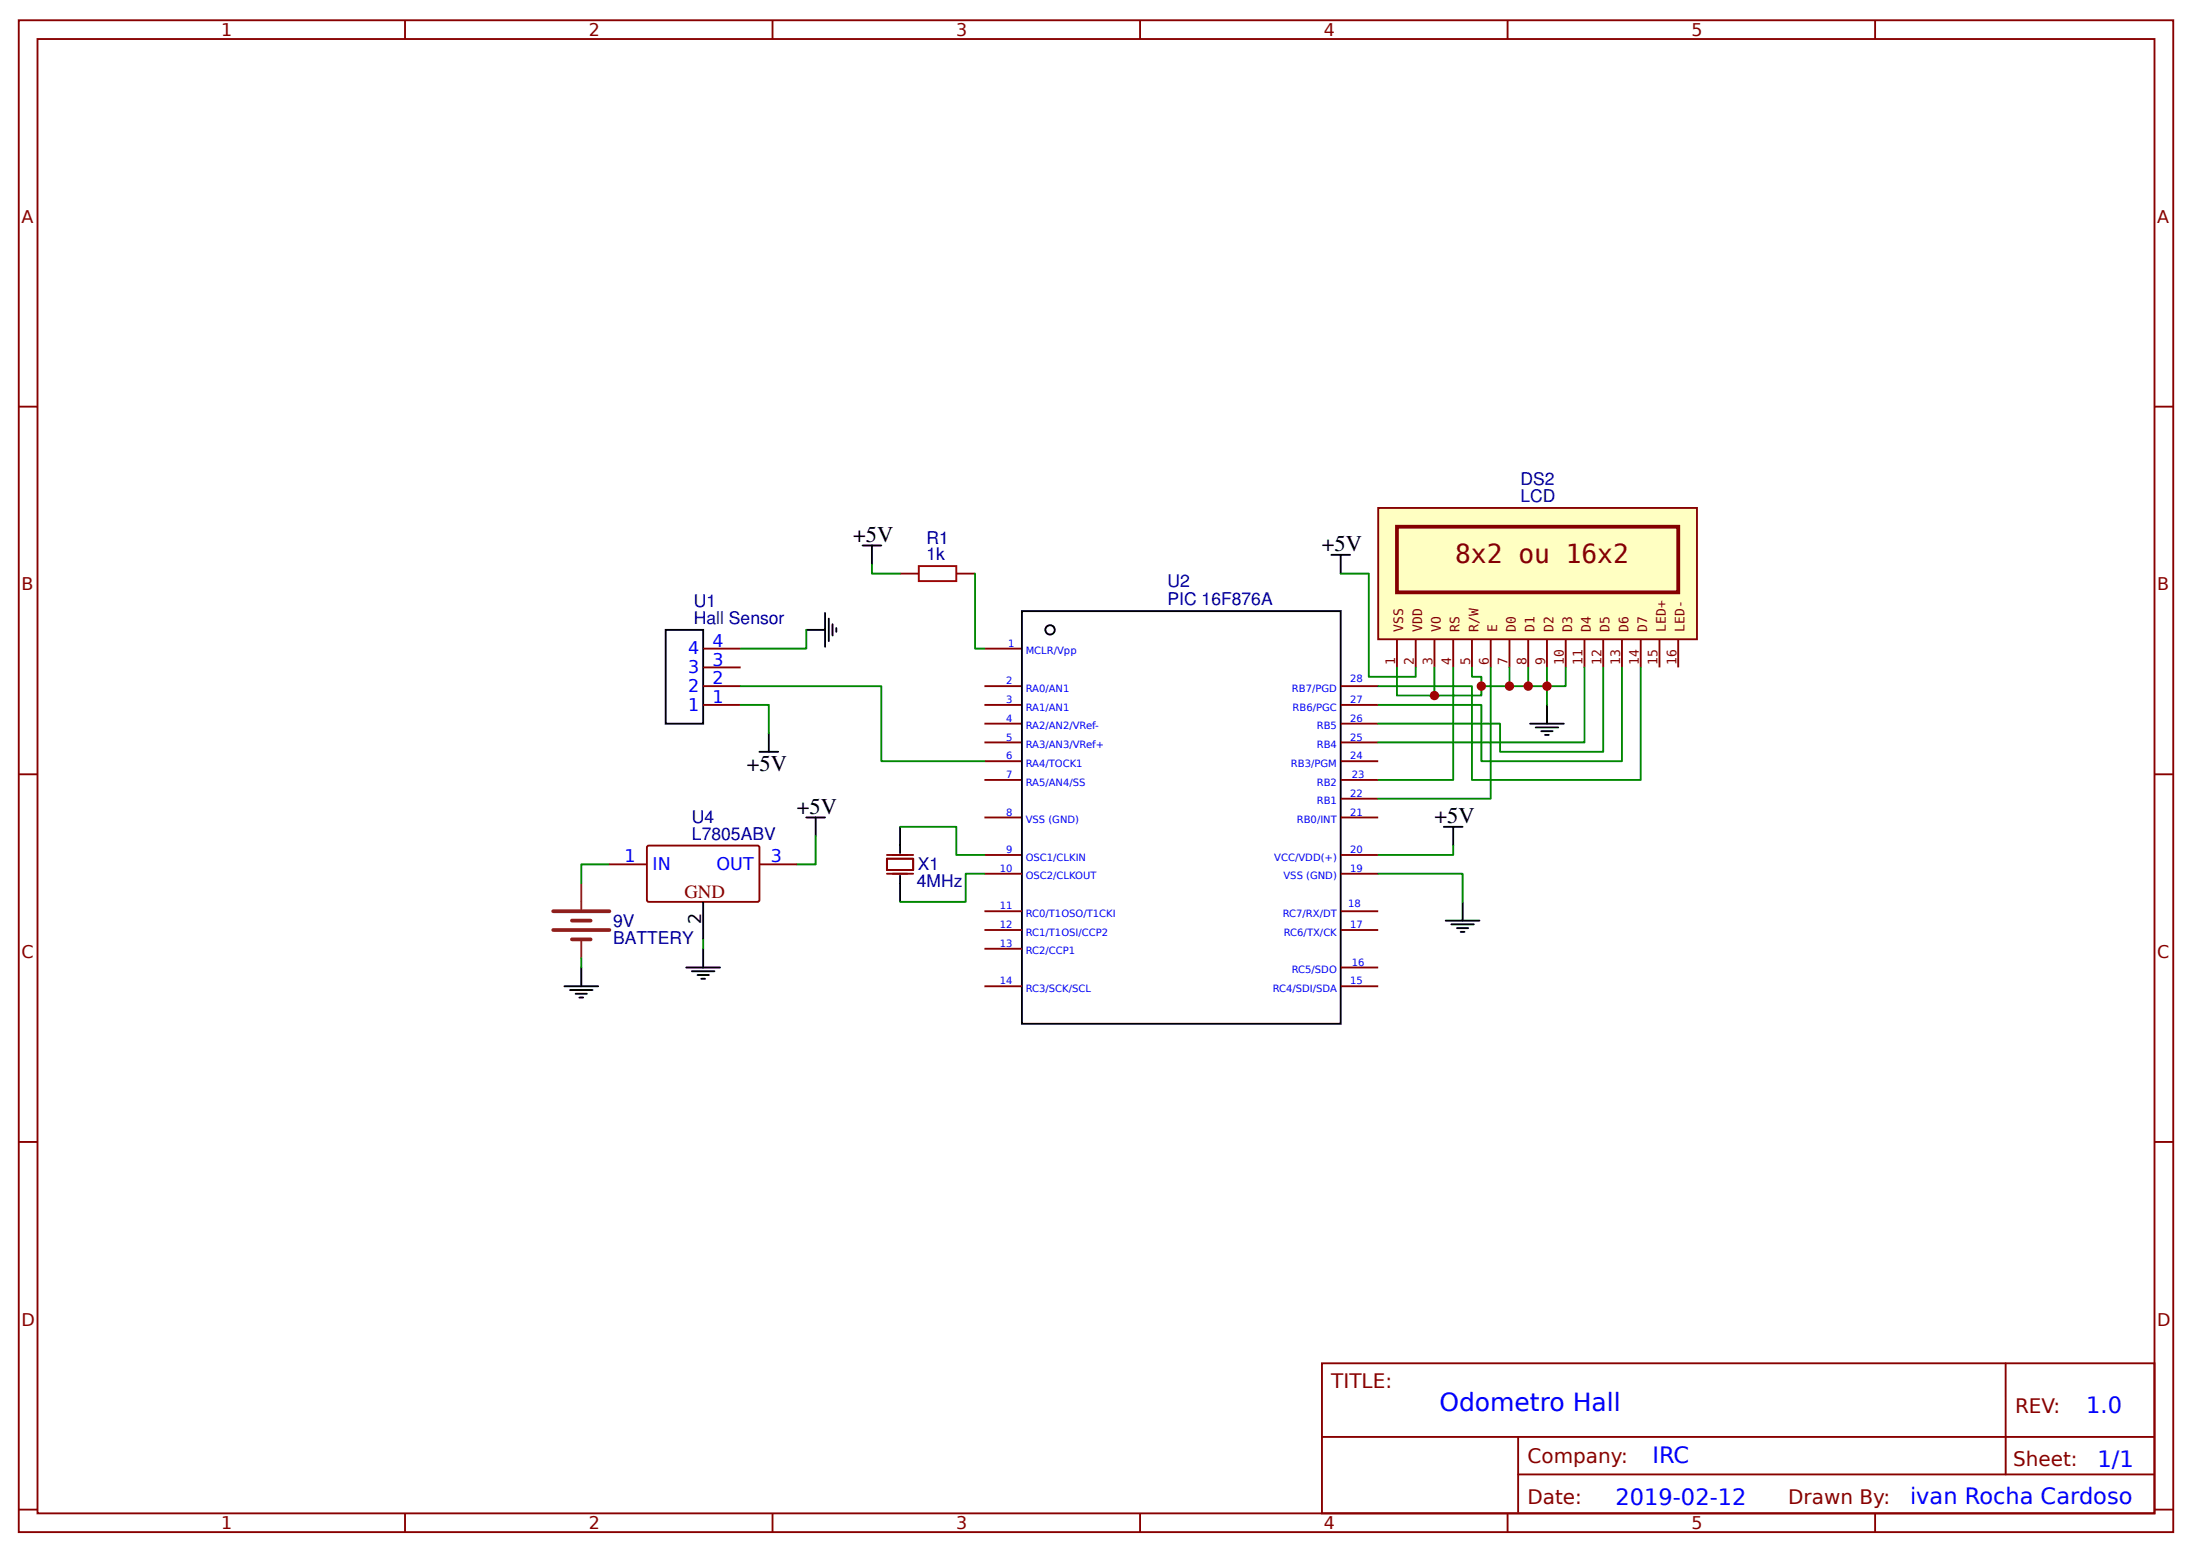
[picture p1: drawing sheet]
<svg xmlns="http://www.w3.org/2000/svg" width="309mm" height="219mm" viewBox="0 0 309 219" stroke-linecap="round" stroke-linejoin="round" font-family="sans-serif">
<g fill="none" stroke="#800" stroke-width=".26">
<path d="M2.6 2.9h304.1v213.2h-304.1zM5.3 5.5h298.7v208h-298.7zM57.1 2.9v2.6M109 2.9v2.6M160.9 2.9v2.6M212.7 2.9v2.6M264.6 2.9v2.6M2.6 57.4h2.7M304 57.4h2.7M99.2 99.4h5.3M99.2 96.8h5.3M99.2 94.1h5.3"/>
<path d="M99.2 91.5h5.3M127 80.9h2.6M134.9 80.9h2.7M138.9 99.4h5.3M138.9 96.8h5.3M138.9 91.5h5.3M189.2 99.4h5.3M189.2 96.8h5.3M2.6 109.2h2.7M138.9 102.1h5.3M138.9 104.7h5.3M138.9 107.4h5.3"/>
<path d="M138.9 110h5.3M138.9 115.3h5.3M189.2 102.1h5.3M189.2 104.7h5.3M189.2 107.4h5.3M189.2 110h5.3M189.2 115.3h5.3M189.2 112.7h5.3M304 109.2h2.7M125.1 121.1h3.8v1.6h-3.8zM125.1 120.6h3.8M125.1 123.2h3.8"/>
<path d="M138.9 120.6h5.3M138.9 123.2h5.3M138.9 128.5h5.3M138.9 131.2h5.3M138.9 133.8h5.3M138.9 139.1h5.3M189.2 120.6h5.3M189.2 123.2h5.3M189.2 128.5h5.3M189.2 131.2h5.3M189.2 139.1h5.3M189.2 136.5h5.3"/>
<path d="M2.6 161.1h2.7M304 161.1h2.7M186.5 192.3h117.5v21.2h-117.5zM283 192.3v15.7M2.6 212.9h2.7M57.1 213.5v2.6M109 213.5v2.6M160.9 213.5v2.6M186.6 202.7h117.3M212.7 213.5v2.6M214.2 208h89.7M214.2 202.7v10.6"/>
<path d="M264.6 213.5v2.6M304 212.9h2.7"/>
</g>
<g fill="none" stroke="#000" stroke-width=".26">
<path d="M121.7 76.9h2.7M123 76.9v2.7M93.9 88.8h5.3v13.3h-5.3zM113.8 88.8h2.6M116.4 86.5v4.7M116.9 87.3v3.1M117.5 88.1v1.5M118 88.6v.5M144.2 86.2h45v58.2h-45zM107.2 106h2.6M108.5 103.4v2.6M127 116.6v3.7"/>
<path d="M203.7 116.6h2.7M205.1 116.6v2.7M127 123.5v3.7M204 129.9h4.8M204.8 130.4h3.2M205.6 130.9h1.6M206.1 131.4h.5M206.4 127.2v2.7"/>
<circle cx="148.2" cy="88.8" r=".66"/>
</g>
<path d="M123 79.6v1.3h4M104.5 99.4h4v4M104.5 96.8h19.9v10.6h14.5M113.8 88.8v2.7h-9.3M137.6 80.9v10.6h1.3M127 116.6h7.9v4h4M205.1 119.3v1.3h-10.6M138.9 123.2h-2.6v4h-9.3M194.5 123.2h11.9v4" fill="none" stroke="#080" stroke-width=".26"/>
<path d="M129.6 79.9h5.3v2.1h-5.3z" fill="none" stroke="#a00000" stroke-width=".26"/>
<path d="M194.5 71.6h44.9v18.6h-44.9z" fill="#ffffc2" stroke="#840000" stroke-width=".26"/>
<path d="M197.1 74.3h39.7v9.3h-39.7z" fill="none" stroke="#840000" stroke-width=".53"/>
<g fill="none" stroke="#840000" stroke-width=".26">
<path d="M197.1 90.2v3.9M199.8 90.2v3.9M202.4 90.2v3.9M205.1 90.2v3.9M207.7 90.2v3.9M210.3 90.2v3.9M213 90.2v3.9M215.6 90.2v3.9M218.3 90.2v3.9M220.9 90.2v3.9M223.6 90.2v3.9M226.2 90.2v3.9"/>
<path d="M228.9 90.2v3.9M231.5 90.2v3.9M234.2 90.2v3.9M236.8 90.2v3.9"/>
</g>
<g fill="none" stroke="#000" stroke-width=".26">
<path d="M187.9 78.3h2.6M189.2 78.3v2.6M218.3 99.4v2.7M113.8 115.3h2.6M115.1 115.3v2.7M215.9 102.1h4.8M216.7 102.6h3.2M217.5 103.1h1.6M218 103.7h.5M79.6 139.1h4.8M80.4 139.6h3.2M82 136.5v2.6"/>
<path d="M96.8 136.5h4.8M97.6 137h3.2M98.4 137.5h1.6M99 138.1h.5M99.2 127.2v5.3M99.2 133.8v2.7M81.2 140.2h1.6M81.8 140.7h.5"/>
</g>
<g fill="none" stroke="#080" stroke-width=".26">
<path d="M189.2 80.9h3.9v14.6h6.7v-1.4M197.1 94.1v4h11.9v-1.3M202.4 94.1v4M205.1 94.1v15.9h-10.6M207.7 94.1v1.4h1.3v1.3h4M210.3 94.1v18.6h-15.8M213 94.1v2.7h7.9v-2.7M215.6 94.1v2.7M218.3 94.1v5.3M223.6 94.1v10.6h-29.1M226.2 94.1v11.9h-14.5v-3.9h-17.2M228.9 94.1v13.3h-19.9v-8h-14.5"/>
<path d="M231.5 94.1v15.9h-23.8v-13.2h-13.2M115.1 118v3.9h-2.7M82 135.1v1.4M86 121.9h-4v2.7M99.2 132.5v1.3"/>
</g>
<path d="M78.1 128.5h7.9M78.1 131.2h7.9M80.7 129.9h2.6M80.7 132.5h2.6" fill="none" stroke="#8d2323" stroke-width=".53"/>
<path d="M82 124.6v3.7M82 132.5v2.6" fill="none" stroke="#8d2323" stroke-width=".26"/>
<path d="M91.3 119.4l.2-.1h15.5l.2 .2-.1 7.6-.2 .1h-15.5l-.1-.3zM86 121.9h5.3M107.2 121.9h5.2" fill="none" stroke="#800" stroke-width=".26"/>
<g fill="#c00">
<circle cx="202.4" cy="98.1" r=".66"/>
<circle cx="213" cy="96.8" r=".66"/>
<circle cx="218.3" cy="96.8" r=".66"/>
<circle cx="215.6" cy="96.8" r=".66"/>
<circle cx="209" cy="96.8" r=".66"/>
</g>
<text font-size="3.7" fill="#840000" x="205.3" y="79.4">8x2 ou 16x2</text>
<text font-size="3.5" fill="#00f" x="203.1" y="199.1">Odometro Hall</text>
<g font-size="3.2">
<text x="120.4" y="76.4">+5V</text>
<text x="186.5" y="77.7">+5V</text>
<text x="105.4" y="108.7">+5V</text>
<text x="112.4" y="114.8">+5V</text>
<text x="202.4" y="116.1">+5V</text>
</g>
<g font-size="3.2" fill="#00f">
<text x="294.4" y="199.2">1.0</text>
<text x="233.2" y="206.4">IRC</text>
<text x="296" y="207">1/1</text>
<text x="228" y="212.3">2019-02-12</text>
<text x="269.5" y="212.2">ivan Rocha Cardoso</text>
</g>
<g font-size="2.8" fill="#800">
<text x="187.9" y="195.7">TITLE:</text>
<text x="284.3" y="199.2">REV:</text>
<text x="215.5" y="206.4">Company:</text>
<text x="284.1" y="206.9">Sheet:</text>
<text x="215.5" y="212.1">Date:</text>
<text x="252.3" y="212.2">Drawn By:</text>
</g>
<text font-size="2.6" fill="#800" x="96.6" y="126.7">GND</text>
<g font-size="2.5" fill="#800">
<text x="31.2" y="5.1">1</text>
<text x="83.1" y="5.1">2</text>
<text x="134.9" y="5.1">3</text>
<text x="186.8" y="5.1">4</text>
<text x="238.7" y="5.1">5</text>
<text x="3" y="31.4">A</text>
<text x="304.4" y="31.4">A</text>
<text x="3" y="83.3">B</text>
<text x="304.4" y="83.3">B</text>
<text x="3" y="135.1">C</text>
<text x="304.4" y="135.1">C</text>
<text x="3" y="187">D</text>
<text x="304.4" y="187">D</text>
<text x="31.2" y="215.7">1</text>
<text x="83.1" y="215.7">2</text>
<text x="134.9" y="215.7">3</text>
<text x="186.8" y="215.7">4</text>
<text x="238.7" y="215.7">5</text>
</g>
<g font-size="2.5" fill="#000080">
<text x="214.6" y="70.9">LCD</text>
<text x="214.6" y="68.5">DS2</text>
<text x="130.7" y="76.7">R1</text>
<text x="130.7" y="79.1">1k</text>
<text x="164.8" y="82.9">U2</text>
<text x="97.9" y="88.1">Hall Sensor</text>
<text x="97.9" y="85.7">U1</text>
<text x="164.8" y="85.4">PIC 16F876A</text>
<text x="97.6" y="118.5">L7805ABV</text>
<text x="97.6" y="116.1">U4</text>
<text x="129.4" y="125.2">4MHz</text>
<text x="129.5" y="122.8">X1</text>
<text x="86.5" y="130.7">9V</text>
<text x="86.5" y="133.1">BATTERY</text>
</g>
<g font-size="2.5" fill="#00f">
<text x="97.1" y="94.9">3</text>
<text x="97.1" y="92.3">4</text>
<text x="100.5" y="93.9">3</text>
<text x="100.5" y="91.2">4</text>
<text x="97.1" y="100.2">1</text>
<text x="97.1" y="97.6">2</text>
<text x="100.5" y="99.2">1</text>
<text x="100.5" y="96.5">2</text>
<text x="88.1" y="121.7">1</text>
<text x="92.1" y="122.7">IN</text>
<text x="101.1" y="122.7">OUT</text>
<text x="108.7" y="121.7">3</text>
</g>
<text font-size="2.5" x="99" y="130.4" transform="rotate(-90 99 130.4)">2</text>
<g font-size="1.8" fill="#840000">
<text x="198" y="89.1" transform="rotate(-90 198 89.1)">VSS</text>
<text x="200.7" y="89.1" transform="rotate(-90 200.7 89.1)">VDD</text>
<text x="203.3" y="89.1" transform="rotate(-90 203.3 89.1)">VO</text>
<text x="206" y="89.1" transform="rotate(-90 206 89.1)">RS</text>
<text x="208.6" y="89.1" transform="rotate(-90 208.6 89.1)">R/W</text>
<text x="211.2" y="89.1" transform="rotate(-90 211.2 89.1)">E</text>
<text x="213.9" y="89.1" transform="rotate(-90 213.9 89.1)">D0</text>
<text x="216.5" y="89.1" transform="rotate(-90 216.5 89.1)">D1</text>
<text x="219.2" y="89.1" transform="rotate(-90 219.2 89.1)">D2</text>
<text x="221.8" y="89.1" transform="rotate(-90 221.8 89.1)">D3</text>
<text x="224.5" y="89.1" transform="rotate(-90 224.5 89.1)">D4</text>
<text x="227.1" y="89.1" transform="rotate(-90 227.1 89.1)">D5</text>
<text x="229.8" y="89.1" transform="rotate(-90 229.8 89.1)">D6</text>
<text x="232.4" y="89.1" transform="rotate(-90 232.4 89.1)">D7</text>
<text x="235.1" y="89.1" transform="rotate(-90 235.1 89.1)">LED+</text>
<text x="237.7" y="89.1" transform="rotate(-90 237.7 89.1)">LED-</text>
<text x="196.8" y="93.7" transform="rotate(-90 196.8 93.7)">1</text>
<text x="199.5" y="93.7" transform="rotate(-90 199.5 93.7)">2</text>
<text x="202.1" y="93.7" transform="rotate(-90 202.1 93.7)">3</text>
<text x="204.8" y="93.7" transform="rotate(-90 204.8 93.7)">4</text>
<text x="207.4" y="93.7" transform="rotate(-90 207.4 93.7)">5</text>
<text x="210.1" y="93.7" transform="rotate(-90 210.1 93.7)">6</text>
<text x="212.7" y="93.7" transform="rotate(-90 212.7 93.7)">7</text>
<text x="215.4" y="93.7" transform="rotate(-90 215.4 93.7)">8</text>
<text x="218" y="93.7" transform="rotate(-90 218 93.7)">9</text>
<text x="220.7" y="93.7" transform="rotate(-90 220.7 93.7)">10</text>
<text x="223.3" y="93.7" transform="rotate(-90 223.3 93.7)">11</text>
<text x="226" y="93.7" transform="rotate(-90 226 93.7)">12</text>
<text x="228.6" y="93.7" transform="rotate(-90 228.6 93.7)">13</text>
<text x="231.2" y="93.7" transform="rotate(-90 231.2 93.7)">14</text>
<text x="233.9" y="93.7" transform="rotate(-90 233.9 93.7)">15</text>
<text x="236.5" y="93.7" transform="rotate(-90 236.5 93.7)">16</text>
</g>
<g font-size="1.4" fill="#00f">
<text x="142.2" y="91.2">1</text>
<text x="144.7" y="92.3">MCLR/Vpp</text>
<text x="142" y="96.5">2</text>
<text x="142" y="99.2">3</text>
<text x="142" y="101.8">4</text>
<text x="144.7" y="97.6">RA0/AN1</text>
<text x="144.7" y="100.2">RA1/AN1</text>
<text x="182.3" y="97.6">RB7/PGD</text>
<text x="182.4" y="100.2">RB6/PGC</text>
<text x="190.5" y="101.8">26</text>
<text x="190.5" y="99.2">27</text>
<text x="190.5" y="96.3">28</text>
<text x="142" y="104.5">5</text>
<text x="142" y="107.1">6</text>
<text x="144.7" y="102.9">RA2/AN2/VRef-</text>
<text x="144.7" y="105.5">RA3/AN3/VRef+</text>
<text x="185.8" y="105.5">RB4</text>
<text x="185.8" y="102.9">RB5</text>
<text x="190.5" y="107.1">24</text>
<text x="190.5" y="104.5">25</text>
<text x="142" y="109.7">7</text>
<text x="144.7" y="108.2">RA4/TOCK1</text>
<text x="144.7" y="110.8">RA5/AN4/SS</text>
<text x="182.2" y="108.2">RB3/PGM</text>
<text x="185.8" y="113.5">RB1</text>
<text x="185.8" y="110.8">RB2</text>
<text x="190.5" y="112.4">22</text>
<text x="190.8" y="109.7">23</text>
<text x="142" y="115">8</text>
<text x="144.7" y="116.1">VSS (GND)</text>
<text x="183" y="116.1">RB0/INT</text>
<text x="190.5" y="115">21</text>
<text x="141.1" y="123">10</text>
<text x="142" y="120.3">9</text>
<text x="144.7" y="121.4">OSC1/CLKIN</text>
<text x="144.7" y="124">OSC2/CLKOUT</text>
<text x="179.8" y="121.4">VCC/VDD(+)</text>
<text x="181.1" y="124">VSS (GND)</text>
<text x="190.5" y="123">19</text>
<text x="190.5" y="120.3">20</text>
<text x="141.1" y="128.3">11</text>
<text x="141.1" y="130.9">12</text>
<text x="144.7" y="129.3">RC0/T1OSO/T1CKI</text>
<text x="144.7" y="132">RC1/T1OSI/CCP2</text>
<text x="181" y="129.3">RC7/RX/DT</text>
<text x="181.2" y="132">RC6/TX/CK</text>
<text x="190.2" y="128">18</text>
<text x="190.5" y="130.9">17</text>
<text x="141.1" y="133.6">13</text>
<text x="144.7" y="134.6">RC2/CCP1</text>
<text x="182.3" y="137.3">RC5/SDO</text>
<text x="190.8" y="136.2">16</text>
<text x="141.1" y="138.9">14</text>
<text x="144.7" y="139.9">RC3/SCK/SCL</text>
<text x="179.6" y="139.9">RC4/SDI/SDA</text>
<text x="190.5" y="138.9">15</text>
</g>
</svg>
